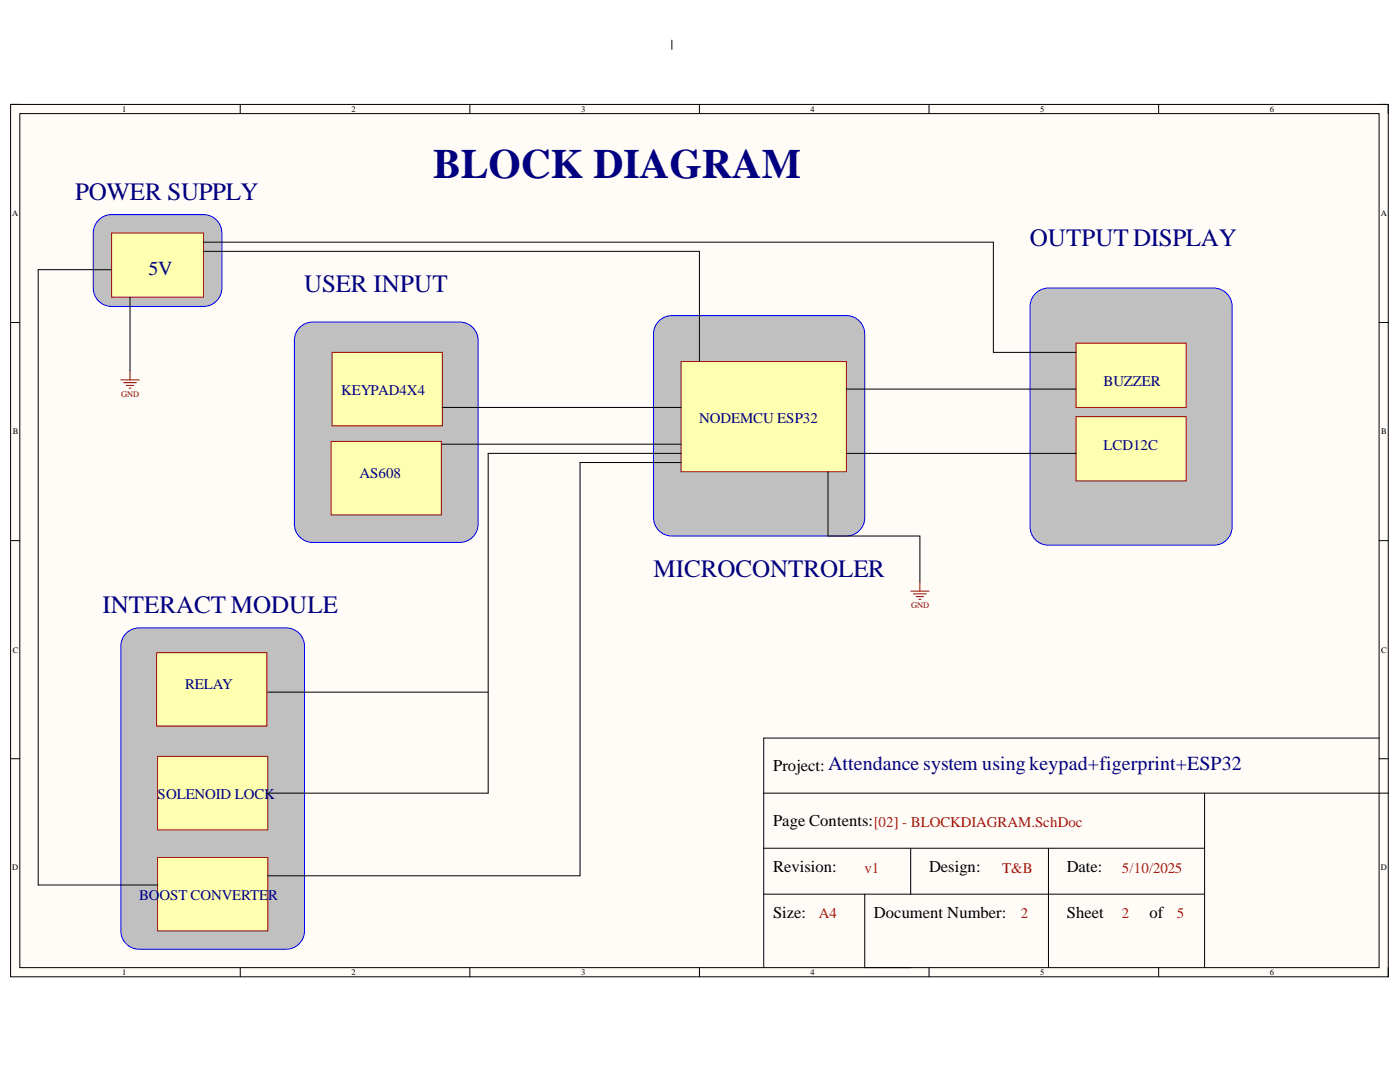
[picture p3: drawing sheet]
<svg xmlns="http://www.w3.org/2000/svg" width="279mm" height="216mm" viewBox="0 0 279 216" stroke-linecap="round" stroke-linejoin="round" font-family="sans-serif">
<path d="M2.1 20.8h275v174.1h-275z" fill-rule="evenodd" fill="#fffcf8"/>
<path d="M2.1 20.8h275v174.1h-275z" fill="none" stroke="#000" stroke-width=".2"/>
<path d="M4 22.7h271.2v170.4h-271.2z" fill-rule="evenodd" fill="#fffcf8"/>
<g fill="none" stroke="#000" stroke-width=".2">
<path d="M2.1 20.8h1.8M4 22.7h271.2v170.4h-271.2zM47.9 20.8v1.9M93.8 20.8v1.9M139.6 20.8v1.9M185.4 20.8v1.9M231.2 20.8v1.9M275.2 20.8h1.9v1.9M2.1 64.4h1.8M275.2 64.4h1.9M2.1 107.9h1.8M275.2 107.9h1.9"/>
<path d="M2.1 151.4h1.8M152.4 158.3h124.7M240.4 158.3v34.8M275.2 151.4h1.9M275.2 147.3h-122.8v45.8M152.4 169.3h88M152.4 178.4h88M172.6 178.4v14.7h9.1M181.7 169.3v9.1M209.2 169.3v23.8M47.9 193.1v1.8M93.8 193.1v1.8"/>
<path d="M139.6 193.1v1.8M185.4 193.1v1.8M231.2 193.1v1.8M277.1 193.1v1.8"/>
</g>
<path d="M59.8 65.3a3.7 3.7 0 0 1 2.6-1h29.3a3.7 3.7 0 0 1 3.7 3.6v36.7a3.7 3.7 0 0 1-3.7 3.6h-29.3a3.7 3.7 0 0 1-3.6-3.6v-36.7a3.6 3.6 0 0 1 1-2.6z" fill="#c0c0c0"/>
<path d="M59.8 65.3a3.7 3.7 0 0 1 2.6-1h29.3a3.7 3.7 0 0 1 3.7 3.6v36.7a3.7 3.7 0 0 1-3.7 3.6h-29.3a3.7 3.7 0 0 1-3.6-3.6v-36.7a3.6 3.6 0 0 1 1-2.6z" fill="none" stroke="#00f" stroke-width=".2"/>
<path d="M66.3 70.3h22v14.7h-22z" fill-rule="evenodd" fill="#ffffb0"/>
<path d="M66.3 70.3h22v14.7h-22z" fill="none" stroke="#800000" stroke-width=".2"/>
<path d="M66.1 88.1h22v14.6h-22z" fill-rule="evenodd" fill="#ffffb0"/>
<path d="M66.1 88.1h22v14.6h-22z" fill="none" stroke="#800000" stroke-width=".2"/>
<path d="M25.2 126.4a3.7 3.7 0 0 1 2.6-1.1h29.3a3.7 3.7 0 0 1 3.7 3.6v56.9a3.7 3.7 0 0 1-3.7 3.6h-29.3a3.7 3.7 0 0 1-3.7-3.6v-56.9a3.6 3.6 0 0 1 1.1-2.5z" fill="#c0c0c0"/>
<path d="M25.2 126.4a3.7 3.7 0 0 1 2.6-1.1h29.3a3.7 3.7 0 0 1 3.7 3.6v56.9a3.7 3.7 0 0 1-3.7 3.6h-29.3a3.7 3.7 0 0 1-3.7-3.6v-56.9a3.6 3.6 0 0 1 1.1-2.5z" fill="none" stroke="#00f" stroke-width=".2"/>
<path d="M31.3 130.2h22v14.7h-22z" fill-rule="evenodd" fill="#ffffb0"/>
<path d="M31.3 130.2h22v14.7h-22z" fill="none" stroke="#800000" stroke-width=".2"/>
<path d="M31.4 150.9h22v14.7h-22z" fill-rule="evenodd" fill="#ffffb0"/>
<path d="M31.4 150.9h22v14.7h-22z" fill="none" stroke="#800000" stroke-width=".2"/>
<path d="M131.5 64.1a3.7 3.7 0 0 1 2.6-1.1h34.8a3.7 3.7 0 0 1 3.7 3.6v36.7a3.7 3.7 0 0 1-3.7 3.7h-34.8a3.7 3.7 0 0 1-3.7-3.7v-36.7a3.7 3.7 0 0 1 1.1-2.5z" fill="#c0c0c0"/>
<path d="M131.5 64.1a3.7 3.7 0 0 1 2.6-1.1h34.8a3.7 3.7 0 0 1 3.7 3.6v36.7a3.7 3.7 0 0 1-3.7 3.7h-34.8a3.7 3.7 0 0 1-3.7-3.7v-36.7a3.7 3.7 0 0 1 1.1-2.5z" fill="none" stroke="#00f" stroke-width=".2"/>
<path d="M206.6 58.6a3.7 3.7 0 0 1 2.6-1.1h33a3.7 3.7 0 0 1 3.7 3.7v43.9a3.7 3.7 0 0 1-3.7 3.7h-33a3.7 3.7 0 0 1-3.6-3.7v-43.9a3.7 3.7 0 0 1 1-2.6z" fill="#c0c0c0"/>
<path d="M206.6 58.6a3.7 3.7 0 0 1 2.6-1.1h33a3.7 3.7 0 0 1 3.7 3.7v43.9a3.7 3.7 0 0 1-3.7 3.7h-33a3.7 3.7 0 0 1-3.6-3.7v-43.9a3.7 3.7 0 0 1 1-2.6z" fill="none" stroke="#00f" stroke-width=".2"/>
<path d="M135.9 72.1h33v22h-33z" fill-rule="evenodd" fill="#ffffb0"/>
<path d="M135.9 72.1h33v22h-33z" fill="none" stroke="#800000" stroke-width=".2"/>
<path d="M214.7 68.5h22v12.8h-22z" fill-rule="evenodd" fill="#ffffb0"/>
<path d="M214.7 68.5h22v12.8h-22z" fill="none" stroke="#800000" stroke-width=".2"/>
<path d="M214.7 83.1h22v12.9h-22z" fill-rule="evenodd" fill="#ffffb0"/>
<path d="M214.7 83.1h22v12.9h-22z" fill="none" stroke="#800000" stroke-width=".2"/>
<path d="M19.7 43.9a3.7 3.7 0 0 1 2.6-1.1h18.3a3.7 3.7 0 0 1 3.7 3.7v11a3.7 3.7 0 0 1-3.7 3.6h-18.3a3.7 3.7 0 0 1-3.7-3.6v-11a3.6 3.6 0 0 1 1.1-2.6z" fill="#c0c0c0"/>
<path d="M19.7 43.9a3.7 3.7 0 0 1 2.6-1.1h18.3a3.7 3.7 0 0 1 3.7 3.7v11a3.7 3.7 0 0 1-3.7 3.6h-18.3a3.7 3.7 0 0 1-3.7-3.6v-11a3.6 3.6 0 0 1 1.1-2.6z" fill="none" stroke="#00f" stroke-width=".2"/>
<path d="M22.3 46.5h18.3v12.8h-18.3z" fill-rule="evenodd" fill="#ffffb0"/>
<path d="M22.3 46.5h18.3v12.8h-18.3z" fill="none" stroke="#800000" stroke-width=".2"/>
<path d="M40.6 50.2h99v21.9" fill="none" stroke="#000" stroke-width=".2"/>
<path d="M31.4 171.1h22v14.7h-22z" fill-rule="evenodd" fill="#ffffb0"/>
<path d="M24.1 75.8h3.7M24.7 76.4h2.5M25.2 76.9h1.5M25.8 77.5h.3M25.9 74v1.8M181.7 118h3.7M182.3 118.5h2.6M182.8 119.1h1.5M183.4 119.6h.4M183.6 116.1v1.9M31.4 171.1h22v14.7h-22z" fill="none" stroke="#800000" stroke-width=".2"/>
<path d="M134.1 8v1.8M22.3 53.8h-14.7v122.8h23.8M25.9 59.3v14.7M40.6 48.3h157.6v22h16.5M168.9 77.6h45.8M88.3 81.3h47.6M88.3 88.6h47.6M135.9 92.3h-20.1v82.5h-62.4M135.9 90.5h-38.5v67.8h-44M165.2 94.1v12.9h18.4v9.1M168.9 90.5h45.8M53.4 138.1h44" fill="none" stroke="#000" stroke-width=".2"/>
<text font-size="8.3" fill="#000080" x="86.4" y="35.5">BLOCK DIAGRAM</text>
<g font-size="5" fill="#000080">
<text x="15" y="39.9">POWER SUPPLY</text>
<text x="205.5" y="49">OUTPUT DISPLAY</text>
<text x="60.7" y="58.3">USER INPUT</text>
<text x="130.4" y="115.1">MICROCONTROLER</text>
<text x="20.5" y="122.4">INTERACT MODULE</text>
</g>
<g font-size="4" fill="#000080">
<text x="29.6" y="54.8">5V</text>
<text x="165.3" y="153.7">Attendance system using keypad+figerprint+ESP32</text>
</g>
<g font-size="3.3">
<text x="154.3" y="153.9">Project:</text>
<text x="154.3" y="164.9">Page Contents:[02] - BLOCKDIAGRAM.SchDoc</text>
<text x="154.3" y="174">Revision:</text>
<text x="185.4" y="174">Design:</text>
<text x="212.9" y="174">Date:</text>
<text x="154.3" y="183.2">Size:</text>
<text x="174.4" y="183.2">Document Number:</text>
<text x="212.9" y="183.2">Sheet</text>
<text x="229.4" y="183.2">of</text>
</g>
<g font-size="3" fill="#000080">
<text x="220.2" y="77">BUZZER</text>
<text x="68.1" y="78.8">KEYPAD4X4</text>
<text x="139.6" y="84.3">NODEMCU ESP32</text>
<text x="220.2" y="89.8">LCD12C</text>
<text x="71.7" y="95.3">AS608</text>
<text x="37" y="137.5">RELAY</text>
<text x="31.5" y="159.5">SOLENOID LOCK</text>
<text x="27.7" y="179.6">BOOST CONVERTE</text>
<text x="53.5" y="179.6">R</text>
</g>
<g font-size="3" fill="#f00">
<text x="172.5" y="174.1">v1</text>
<text x="200" y="174.1">T&amp;B</text>
<text x="223.9" y="174.1">5/10/2025</text>
<text x="163.4" y="183.2">A4</text>
<text x="203.8" y="183.2">2</text>
<text x="223.9" y="183.2">2</text>
<text x="234.9" y="183.2">5</text>
</g>
<g font-size="1.7">
<text x="24.4" y="22.3">1</text>
<text x="70.1" y="22.3">2</text>
<text x="116" y="22.3">3</text>
<text x="161.7" y="22.3">4</text>
<text x="207.6" y="22.3">5</text>
<text x="253.4" y="22.3">6</text>
<text x="2.5" y="43.1">A</text>
<text x="275.6" y="43.1">A</text>
<text x="2.5" y="86.7">B</text>
<text x="275.7" y="86.7">B</text>
<text x="2.5" y="130.2">C</text>
<text x="275.7" y="130.2">C</text>
<text x="2.5" y="173.7">D</text>
<text x="275.6" y="173.7">D</text>
<text x="24.4" y="194.6">1</text>
<text x="70.1" y="194.6">2</text>
<text x="116" y="194.6">3</text>
<text x="161.7" y="194.6">4</text>
<text x="207.6" y="194.6">5</text>
<text x="253.4" y="194.6">6</text>
</g>
<g font-size="1.7" fill="#800000">
<text x="24.2" y="79.2">GND</text>
<text x="181.8" y="121.3">GND</text>
</g>
</svg>
